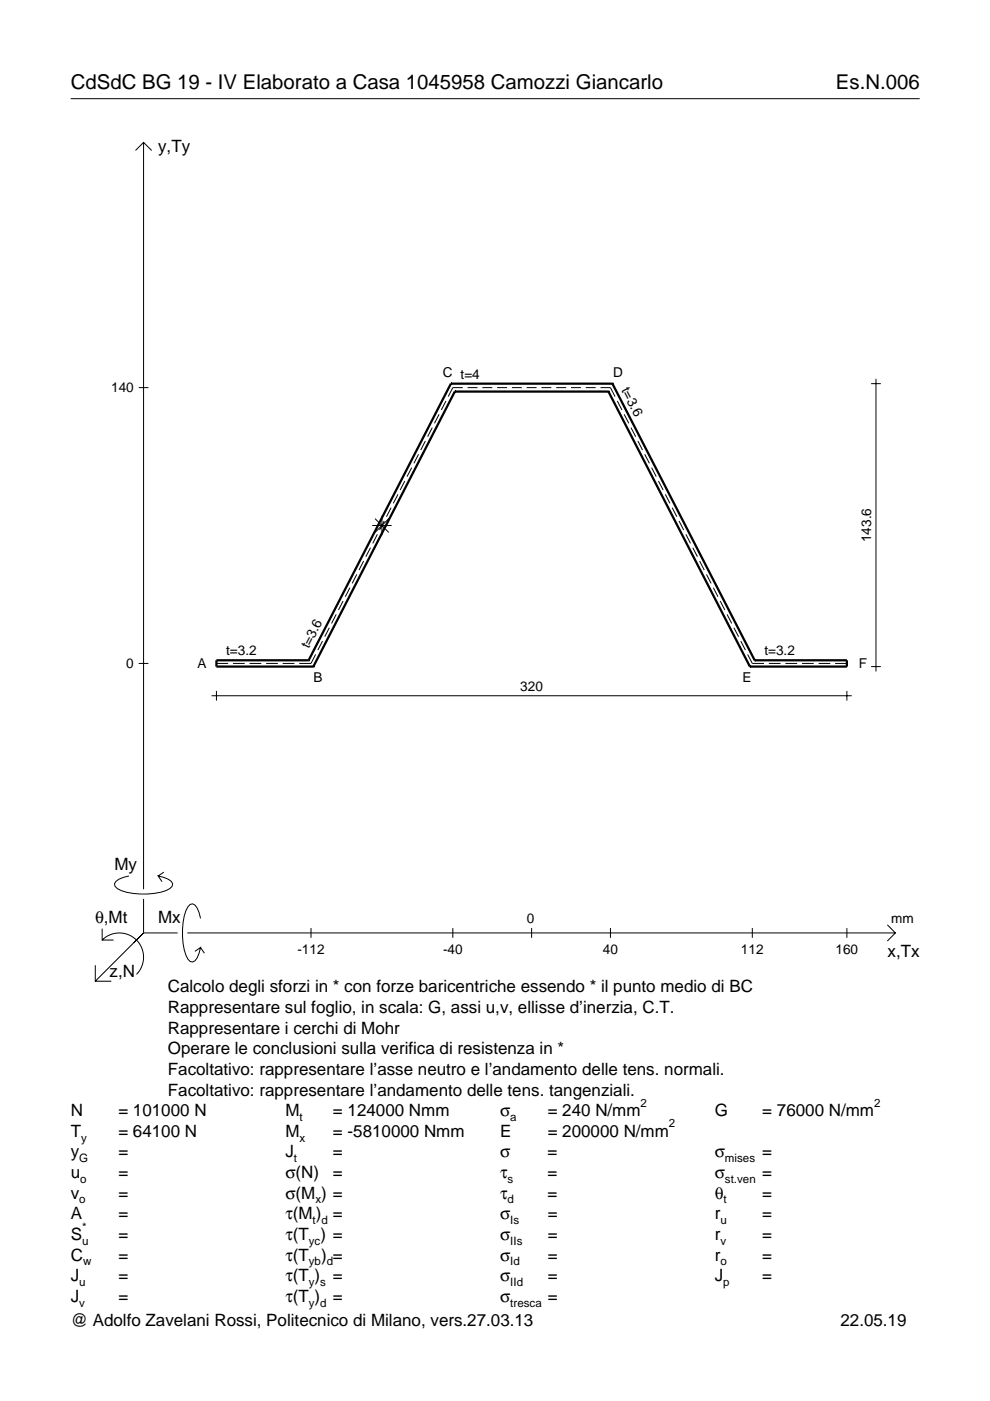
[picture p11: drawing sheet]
<svg xmlns="http://www.w3.org/2000/svg" width="210mm" height="297mm" viewBox="0 0 210 297" stroke-linecap="round" stroke-linejoin="round" font-family="sans-serif">
<g fill="none" stroke="#000" stroke-width=".21">
<path d="M15 20.9h180M28.7 31.9l1.7-1.7 1.8 1.7M30.4 30.2v158.3M29.4 82.2h2.1M87.3 99.2l-1 1.9M88.7 96.3l-.9 1.9M90.2 93.5l-1 1.9M91.6 90.7l-.9 1.9M93.1 87.8l-1 2M94.6 85l-1 1.9M98.1 82.2h-2.1l-1 1.9M99.1 82.2h2.1"/>
<path d="M102.3 82.2h2.1M105.4 82.2h2.1M108.5 82.2h2.1M111.7 82.2h2.1M114.8 82.2h2.1M117.9 82.2h2.1M121.1 82.2h2.1M124.2 82.2h2.1M127.3 82.2h2.1l1 1.9M130.9 85l1 1.9M132.3 87.8l1 2M133.8 90.7l1 1.9"/>
<path d="M135.2 93.5l1 1.9M136.7 96.3l1 1.9M138.2 99.2l.9 1.9M184.7 81.3h2.1M185.7 80.3v62.1M77.1 119l-1 1.9M78.6 116.1l-1 1.9M78.9 111.4h4.1M79.5 110l2.9 2.9M80 113.3l-1 1.9M81 109.4v4.1M81.5 110.5l-1 1.9"/>
<path d="M82.4 110l-2.9 2.9M82.9 107.6l-1 2M84.4 104.8l-1 1.9M85.8 102l-1 1.9M139.6 102l1 1.9M141.1 104.8l.9 1.9M142.5 107.6l1 2M144 110.5l1 1.9M145.4 113.3l1 1.9M146.9 116.1l1 1.9M148.3 119l1 1.9M66.9 138.8l-1 1.9h-2.5"/>
<path d="M68.4 135.9l-1 1.9M69.8 133.1l-1 1.9M71.3 130.3l-1 1.9M72.7 127.4l-.9 2M74.2 124.6l-1 1.9M75.6 121.8l-.9 1.9M149.8 121.8l1 1.9M151.2 124.6l1 1.9M152.7 127.4l1 2M154.2 130.3l.9 1.9M155.6 133.1l1 1.9M157.1 135.9l.9 1.9"/>
<path d="M158.5 138.8l1 1.9h2.5M29.4 140.7h2.1M44.9 147.5h135.7M45.9 140.7h2.5M45.9 146.5v2M49.4 140.7h2.5M52.9 140.7h2.5M56.4 140.7h2.5M59.9 140.7h2.5M163 140.7h2.5M166.5 140.7h2.5M170 140.7h2.5"/>
<path d="M173.6 140.7h2.4M177.1 140.7h2.5M179.6 146.5v2M184.7 141.3h2.1M21.7 199.3a5.1 5.1 0 0 1 7.2 0 5.1 5.1 0 0 1 0 7.3M21.7 196.9v2.4h2.4M27.3 185.7a3.6 3.6 0 0 0-3 1.7l.1 .5a5.6 5.6 0 0 0 3.8 1.5 13.4 13.4 0 0 0 7.8-1l.5-.5 .1-.5a3.6 3.6 0 0 0-3.1-1.7l.8 1.2M30.4 190.6v7.2M30.4 197.8l-10.2 10.2M30.4 197.8h7.2M34.7 184.9l-1.2 .8M39.7 197.8h150.1"/>
<path d="M42.5 194.7a3.6 3.6 0 0 0-1.7-3.1l-.5 .2a5.7 5.7 0 0 0-1.5 3.7 13.3 13.3 0 0 0 1 7.9l.5 .5 .5 .1a3.6 3.6 0 0 0 1.7-3.1l-1.2 .8M65.9 196.8v2M96 196.8v2M112.7 196.8v2M129.4 196.8v2M159.5 196.8v2M179.6 196.8v2M188.1 196.1l1.7 1.7-1.7 1.7M20.2 204.7v3.3h3.4M42.5 200.9l.8 1.2"/>
</g>
<g fill="none" stroke="#000" stroke-width=".48">
<path d="M95.6 81.3h.1M95.6 81.3l-30.2 58.7M95.6 81.3h34.2M96.4 83h.1M96.4 83l-30 58.3M96.4 83h32.6M129 83h.1M129 83l30 58.3M129.8 81.3h.1M129.8 81.3l30.2 58.7M65.4 140h.1M65.4 140h-19.5v1.3h20.5"/>
<path d="M160 140h.1M160 140h19.6v1.3h-20.6M66.4 141.3h.1M159 141.3h.1"/>
</g>
<g font-size="4.3">
<text x="15" y="18.9">CdSdC BG 19 - IV Elaborato a Casa 1045958 Camozzi Giancarlo</text>
<text x="177.2" y="18.9">Es.N.006</text>
</g>
<g font-size="3.6">
<text x="33.5" y="32.3">y,Ty</text>
<text x="24.3" y="184.4">My</text>
<text x="20.1" y="195.7">θ,Mt</text>
<text x="33.5" y="195.7">Mx</text>
<text x="188.2" y="203">x,Tx</text>
<text x="23.2" y="207.1">z,N</text>
<text x="35.6" y="210.4">Calcolo degli sforzi in * con forze baricentriche essendo * il punto medio di BC</text>
<text x="35.6" y="214.8">Rappresentare sul foglio, in scala: G, assi u,v, ellisse d’inerzia, C.T.</text>
<text x="35.6" y="219.2">Rappresentare i cerchi di Mohr</text>
<text x="35.6" y="223.5">Operare le conclusioni sulla verifica di resistenza in *</text>
<text x="35.6" y="227.9">Facoltativo: rappresentare l’asse neutro e l’andamento delle tens. normali.</text>
<text x="35.6" y="232.3">Facoltativo: rappresentare l’andamento delle tens. tangenziali.</text>
<text x="15" y="236.7">N</text>
<text x="25.1" y="236.7">= 101000 N</text>
<text x="60.5" y="236.7">M</text>
<text x="70.6" y="236.7">= 124000 Nmm</text>
<text x="106" y="236.7">σ</text>
<text x="116.1" y="236.7">= 240 N/mm</text>
<text x="151.5" y="236.7">G</text>
<text x="161.6" y="236.7">= 76000 N/mm</text>
<text x="15" y="245.4">y</text>
<text x="15" y="241">T</text>
<text x="25.1" y="245.4">=</text>
<text x="25.1" y="241">= 64100 N</text>
<text x="60.5" y="245.4">J</text>
<text x="60.5" y="241">M</text>
<text x="70.6" y="245.4">=</text>
<text x="70.6" y="241">= -5810000 Nmm</text>
<text x="106" y="245.4">σ</text>
<text x="106" y="241">E</text>
<text x="116.1" y="245.4">=</text>
<text x="116.1" y="241">= 200000 N/mm</text>
<text x="151.5" y="245.4">σ</text>
<text x="161.6" y="245.4">=</text>
<text x="15" y="249.8">u</text>
<text x="25.1" y="249.8">=</text>
<text x="60.5" y="249.8">σ(N)</text>
<text x="70.6" y="249.8">=</text>
<text x="106" y="249.8">τ</text>
<text x="116.1" y="249.8">=</text>
<text x="151.5" y="249.8">σ</text>
<text x="161.6" y="249.8">=</text>
<text x="15" y="254.2">v</text>
<text x="25.1" y="254.2">=</text>
<text x="60.5" y="254.2">σ(M ) =</text>
<text x="106" y="254.2">τ</text>
<text x="116.1" y="254.2">=</text>
<text x="151.5" y="254.2">θ</text>
<text x="161.6" y="254.2">=</text>
<text x="15" y="258.5">A</text>
<text x="15" y="262.9">S</text>
<text x="25.1" y="262.9">=</text>
<text x="25.1" y="258.5">=</text>
<text x="60.5" y="262.9">τ(T ) =</text>
<text x="60.5" y="258.5">τ(M ) =</text>
<text x="106" y="258.5">σ</text>
<text x="106" y="262.9">σ</text>
<text x="116.1" y="258.5">=</text>
<text x="116.1" y="262.9">=</text>
<text x="151.5" y="262.9">r</text>
<text x="151.5" y="258.5">r</text>
<text x="161.6" y="262.9">=</text>
<text x="161.6" y="258.5">=</text>
<text x="15" y="267.3">C</text>
<text x="25.1" y="267.3">=</text>
<text x="60.5" y="267.3">τ(T</text>
<text x="68.1" y="267.3">) =</text>
<text x="106" y="267.3">σ</text>
<text x="116.1" y="267.3">=</text>
<text x="151.5" y="267.3">r</text>
<text x="161.6" y="267.3">=</text>
<text x="15" y="271.7">J</text>
<text x="25.1" y="271.7">=</text>
<text x="60.5" y="271.7">τ(T )</text>
<text x="70.6" y="271.7">=</text>
<text x="106" y="271.7">σ</text>
<text x="116.1" y="271.7">=</text>
<text x="151.5" y="271.7">J</text>
<text x="161.6" y="271.7">=</text>
<text x="15" y="276">J</text>
<text x="15" y="281.2">@ Adolfo Zavelani Rossi, Politecnico di Milano, vers.27.03.13</text>
<text x="25.1" y="276">=</text>
<text x="60.5" y="276">τ(T )</text>
<text x="70.6" y="276">=</text>
<text x="106" y="276">σ</text>
<text x="116.1" y="276">=</text>
<text x="178.2" y="281.2">22.05.19</text>
</g>
<g font-size="2.9">
<text x="23.6" y="83.2">140</text>
<text x="93.9" y="79.8">C t=4</text>
<text x="130" y="79.8">D</text>
<text x="131.7" y="82.7" transform="rotate(63 131.7 82.7)">t=3.6</text>
<text x="184.7" y="114.9" transform="rotate(-90 184.7 114.9)">143.6</text>
<text x="65.5" y="137.7" transform="rotate(-63 65.5 137.7)">t=3.6</text>
<text x="26.8" y="141.7">0</text>
<text x="41.9" y="141.6">A</text>
<text x="47.9" y="139">t=3.2</text>
<text x="162.1" y="139">t=3.2</text>
<text x="182.1" y="141.6">F</text>
<text x="66.5" y="144.7">B</text>
<text x="110.3" y="146.5">320</text>
<text x="157.5" y="144.7">E</text>
<text x="111.7" y="195.7">0</text>
<text x="189" y="195.7">mm</text>
<text x="63.1" y="202.2">-112</text>
<text x="93.9" y="202.2">-40</text>
<text x="127.8" y="202.2">40</text>
<text x="157.1" y="202.2">112</text>
<text x="177.2" y="202.2">160</text>
</g>
<g font-size="2.4">
<text x="63.5" y="237.7">t</text>
<text x="108.2" y="237.7">a</text>
<text x="135.8" y="234.7">2</text>
<text x="141.8" y="239">2</text>
<text x="185.3" y="234.7">2</text>
<text x="17.2" y="242">y</text>
<text x="63.5" y="242">x</text>
<text x="16.8" y="246.4">G</text>
<text x="17" y="250.8">o</text>
<text x="62.3" y="246.4">t</text>
<text x="107.6" y="250.8">s</text>
<text x="153.7" y="246.4">mises</text>
<text x="153.7" y="250.8">st.ven</text>
<text x="16.8" y="255.2">o</text>
<text x="66.9" y="255.2">x</text>
<text x="107.6" y="255.2">d</text>
<text x="153.4" y="255.2">t</text>
<text x="17.4" y="263.9">u</text>
<text x="17.4" y="260.9">*</text>
<text x="65.5" y="263.9">yc</text>
<text x="66.3" y="259.5">t d</text>
<text x="108.2" y="259.5">Is</text>
<text x="108.2" y="263.9">IIs</text>
<text x="152.7" y="263.9">v</text>
<text x="152.7" y="259.5">u</text>
<text x="17.6" y="268.3">w</text>
<text x="65.5" y="268.3">yb d</text>
<text x="108.2" y="268.3">Id</text>
<text x="152.7" y="268.3">o</text>
<text x="16.8" y="272.7">u</text>
<text x="65.5" y="272.7">y s</text>
<text x="108.2" y="272.7">IId</text>
<text x="153.3" y="272.7">p</text>
<text x="16.8" y="277">v</text>
<text x="65.5" y="277">y d</text>
<text x="108.2" y="277">tresca</text>
</g>
</svg>
